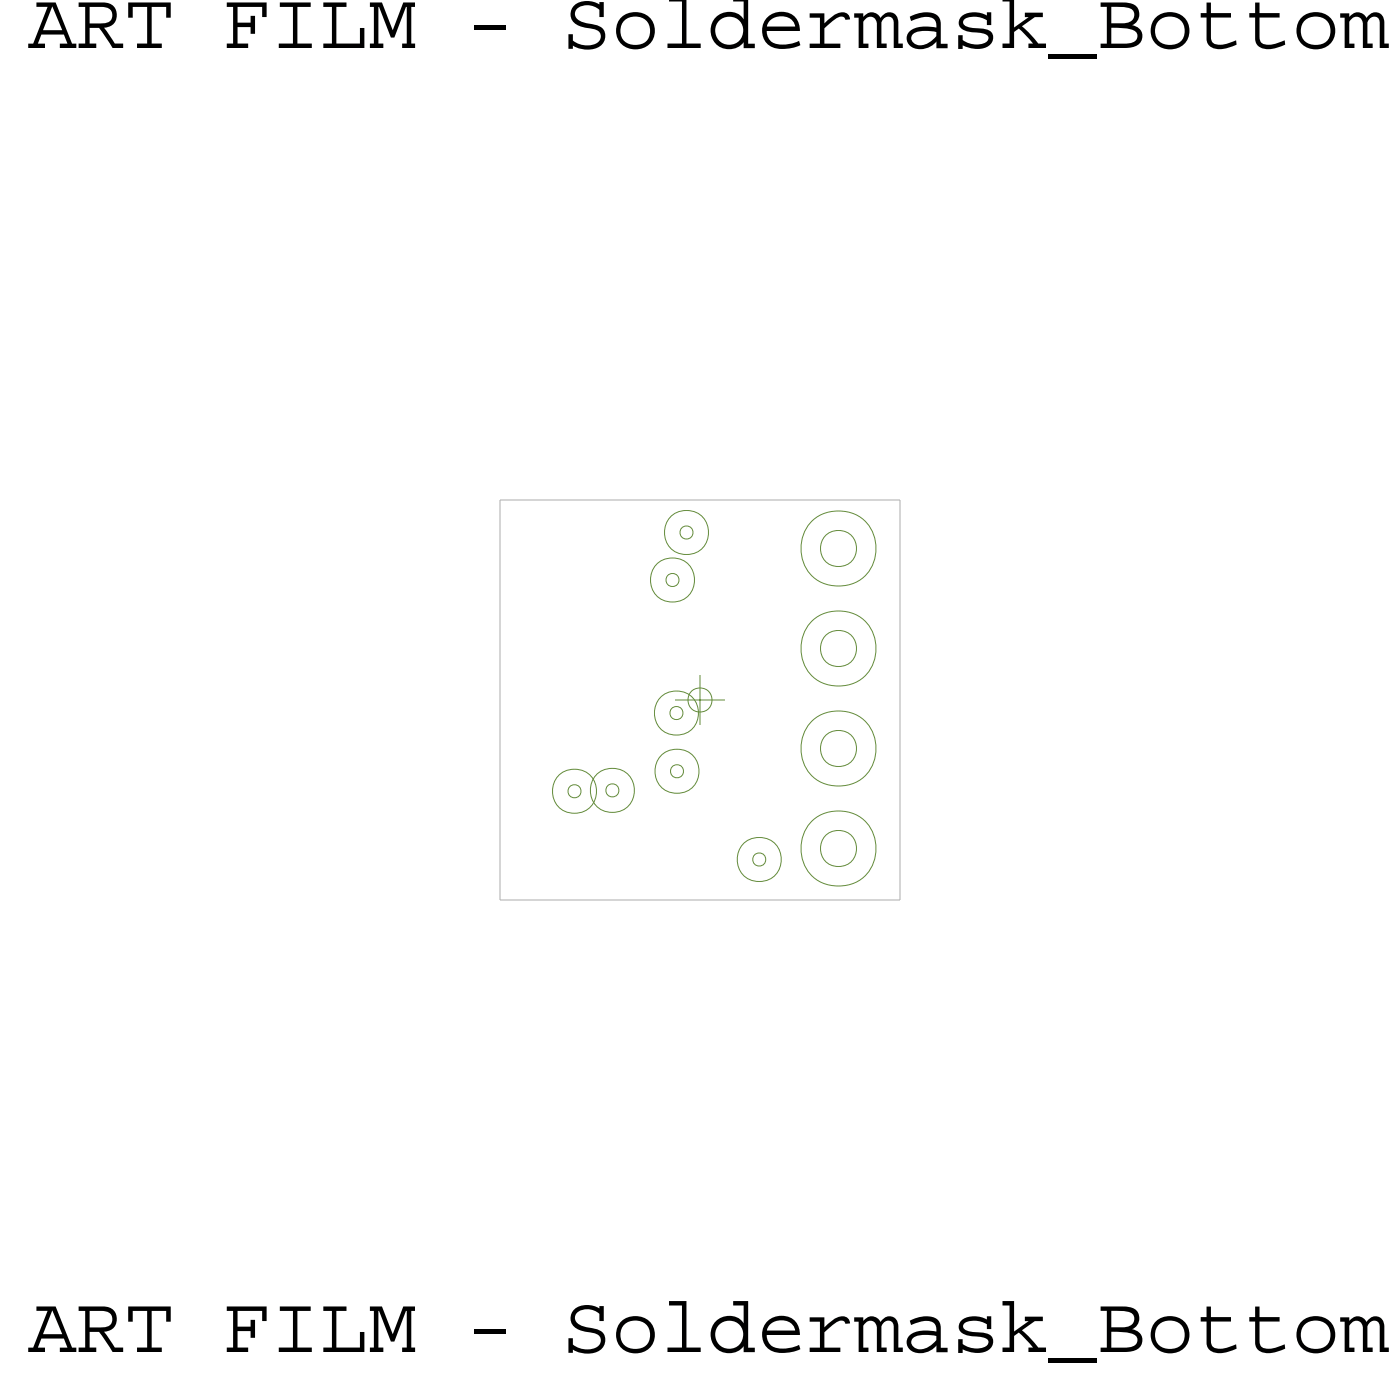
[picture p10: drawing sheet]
<svg xmlns="http://www.w3.org/2000/svg" width="36mm" height="36mm" viewBox="0 0 36 36" stroke-linecap="round" stroke-linejoin="round" font-family="sans-serif">
<!-- layer: Board Outline -->
<path d="M12.7 12.7h10.2zM12.7 12.7v10.2zM22.9 12.7v10.2zM12.7 22.9h10.2z" fill="none" stroke="#acacac" stroke-width=".03"/>
<!-- layer: Nets -->
<g fill="none" stroke="#638b3a" stroke-width=".03">
<path d="M15.4 20l.2-.1 .1 .1v.2h-.1h-.2zM16.9 14.7l.2-.1 .1 .1v.1l-.1 .1-.2-.1zM17 18l.2-.1 .1 .1v.2l-.1 .1-.2-.1zM17 19.5l.2-.1 .1 .1v.2l-.1 .1-.2-.1zM17.3 13.4h.1h.2v.2l-.2 .1-.1-.1zM14.4 20l.2-.1 .1 .1v.2l-.1 .1-.2-.1zM19.1 21.8l.2-.1 .1 .1v.1l-.1 .1-.2-.1z"/>
<circle cx="17.1" cy="14.7" r=".56"/>
<circle cx="17.2" cy="18.1" r=".56"/>
<circle cx="17.2" cy="19.6" r=".56"/>
<circle cx="17.4" cy="13.5" r=".56"/>
<circle cx="21.3" cy="13.9" r=".96"/>
<circle cx="21.3" cy="19" r=".96"/>
<circle cx="21.3" cy="16.5" r=".96"/>
<circle cx="21.3" cy="16.5" r=".46"/>
<circle cx="21.3" cy="13.9" r=".46"/>
<circle cx="21.3" cy="19" r=".46"/>
<circle cx="14.6" cy="20.1" r=".56"/>
<circle cx="15.6" cy="20.1" r=".56"/>
<circle cx="19.3" cy="21.8" r=".56"/>
<circle cx="21.3" cy="21.6" r=".96"/>
<circle cx="21.3" cy="21.6" r=".46"/>
</g>
<!-- layer: Drawing Origin -->
<path d="M17.1 17.8h1.3M17.6 17.6l.2-.1 .2 .1 .1 .2-.1 .2-.2 .1-.2-.1-.1-.2zM17.8 17.1v1.3" fill="none" stroke="#638b3a" stroke-width=".03"/>
<g font-size="2.1">
<text x=".7" y="1.2">ART FILM - Soldermask_Bottom</text>
<text x=".7" y="34.3">ART FILM - Soldermask_Bottom</text>
</g>
</svg>
